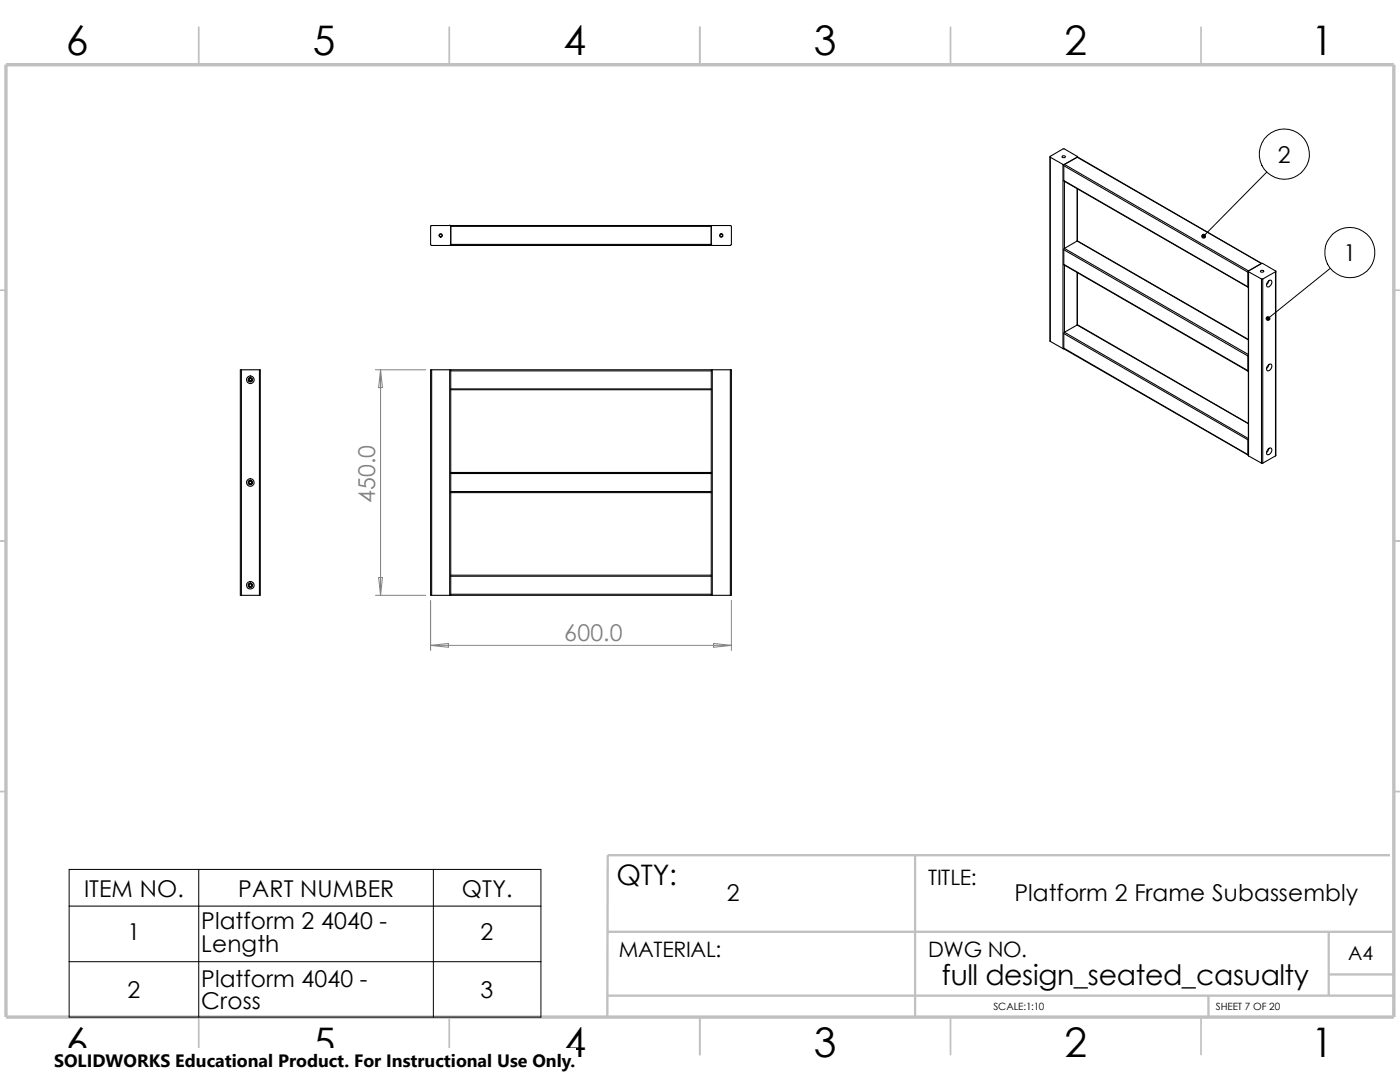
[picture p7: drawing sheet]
<svg xmlns="http://www.w3.org/2000/svg" width="279mm" height="216mm" viewBox="0 0 279 216" stroke-linecap="round" stroke-linejoin="round" font-family="sans-serif">
<g fill="none" stroke="#c0c0c0" stroke-width=".34">
<path d="M39.7 5.4v7.5M89.7 5.4v7.5M139.7 5.4v7.5M189.7 5.4v7.5M239.7 5.4v7.5M-.1 57.9h1.3M278.2 57.9h1.2M-.1 107.9h1.3M278.2 107.9h1.2M-.1 157.9h1.3M278.2 157.9h1.2M39.7 202.9v7.5"/>
<path d="M89.7 202.9v7.5M139.7 202.9v7.5M189.7 202.9v7.5M239.7 202.9v7.5"/>
</g>
<path d="M182.6 170.6v32.3M277.4 170.6h-156.1l-.1 32.3M121.2 198.7h157M121.2 185.9h156.7M241.2 198.7v4.2M265.2 194.4h13M265.2 185.9v12.8" fill="none" stroke="#c0c0c0" stroke-width=".47"/>
<path d="M1.2 12.9h277v190h-277z" fill="none" stroke="#c0c0c0" stroke-width=".68" stroke-linecap="butt"/>
<g fill="none" stroke="#000" stroke-width=".21">
<path d="M209.5 31.3l.1 36.8M209.6 31.4l2.5 1.4M209.6 31.4v36.7M212 31.1a.31 .31 0 0 1 .4 0 .31 .31 0 0 1 .2 .3 .29 .29 0 0 1-.4 .1 .29 .29 0 0 1-.2-.4zM212.1 32.8v36.8M212.1 32.8h.3M212.3 36l36.8 21.3M212.3 33.1v2.9M212.3 33.1l36.7 21.2M212.3 36l36.7 21.2M212.4 36.2v13.4M212.4 32.8l36.8 21.3"/>
<path d="M212.4 32.8l-.1 .3M215 31.4l36.8 21.2M215 37.6v10.5M215 31.4l-2.6 1.4M215 31.4v-.2l-2.7-1.5-2.8 1.5 .1 .2M215 31.3h.1M85.9 45.2l.1 3.7 3.7 .1 .3-.2M89.7 44.9l.3 .3M89.7 45h-3.7v.2M90 45.2v3.6M90 45.2h51.9M90 48.8h51.9"/>
<path d="M141.9 45.2v-.2h-51.9v.2M141.9 48.8v.2h-51.9v-.2M141.9 45.2v3.6M142 45.2v-.2h3.8l.2 .2v3.6l-.2 .2h-3.6l-.3-.2M212.3 52.7l36.8 21.4M212.3 49.8l36.7 21.2M212.3 52.7l36.7 21.3M212.3 49.8v2.9M212.4 49.6l36.7 21.1M212.4 52.9v13.4M212.4 49.6l-.1 .2M215 48.1l34.1 19.6"/>
<path d="M215 54.4v10.5M215 48.1l34.1 19.7M215 48.1l-2.6 1.5M249 57.2l.1 .1M249 54.3v2.9M249.1 54.1l.1 36.9M249.2 54.2l2.6 1.5M249.2 54.2v36.8M249.2 54.1l-.2 .2M249.2 54.1v.1M251.5 54.1a.36 .36 0 0 1 .4-.2 .36 .36 0 0 1 .3 .3l-.1 .1a.32 .32 0 0 1-.4 .1 .32 .32 0 0 1-.2-.3zM251.8 52.6h.2l2.6 1.5v.1"/>
<path d="M251.8 52.6l-2.6 1.5M251.8 55.7v36.7M251.8 55.7h.2M252 55.7v36.7M253 56.3a.44 .44 0 0 1 .3-.4 .44 .44 0 0 1 .5 .2 .85 .85 0 0 1-.9 1.1l-.1-.5zM253.2 56l-.1 .5-.3 .3M254.6 54.2l-2.6 1.5M254.6 54.2v36.8M254.6 54.1v36.9M48.2 73.8h-.2v45h.2M48.2 73.8h3.6M48.2 73.8v45"/>
<path d="M51.8 73.8h.1v45h-.1M51.8 73.8v45M86.1 73.8h-.2v45h.2M86.1 73.8h3.6M86.1 73.8v45M89.7 73.8v45M89.7 73.8h.3M90 74v3.6M90 77.8v16.5M90 74h51.9M90 73.8h51.9M90 77.8h51.9"/>
<path d="M90 77.6h51.9M90 73.8v.2M90 77.6v.2M141.9 73.8v.2M141.9 77.6v.2M141.9 73.8h.3M141.9 74v3.6M141.9 77.8v16.5M142.2 73.8h3.6M142.2 73.8v45M145.8 73.8v45M145.8 73.8h.2v45h-.2"/>
<path d="M209.6 68.1l2.5 1.5M212.1 69.6h.2M212.3 69.5v.1l36.8 21.2M212.3 66.5v3M212.3 66.5l36.7 21.3M212.3 69.5l36.7 21.2M212.4 66.3l36.7 21.2M212.4 66.3l-.1 .2M215 64.9l34.1 19.6zM215 64.9l-2.6 1.4M249 74l.1 .1M249 71v3"/>
<path d="M249.1 70.8l-.1 .2M253.1 72.9a.44 .44 0 0 1 .6-.2 .44 .44 0 0 1 0 .7 .54 .54 0 0 1-.3 .5 .54 .54 0 0 1-.6-.2v-.4zM253.2 72.8l-.4 .7M90 94.5h51.9M90 94.3h51.9M90 98.3h51.9M90 98.1h51.9M90 94.5v3.6M90 98.3v16.5M90 94.3v.2M90 98.1v.2M141.9 94.3v.2"/>
<path d="M141.9 98.1v.2M141.9 94.5v3.6M141.9 98.3v16.5M249 90.7l.1 .1M249 87.8v2.9M249.1 87.6l-.1 .2M249.2 91l2.6 1.4M251.8 92.4h.2M253.1 89.6a.45 .45 0 0 1 .6-.1 .45 .45 0 0 1 0 .7 .57 .57 0 0 1-.3 .5 .57 .57 0 0 1-.6-.1v-.6zM253.2 89.5l-.1 .5-.3 .3M254.6 91l-2.6 1.4M48.2 118.8h3.6"/>
<path d="M86.1 118.8h3.6M89.7 118.8h.3M90 115v3.6M90 115h51.9M90 114.8h51.9M90 118.8h51.9M90 118.6h51.9M90 114.8v.2M90 118.6v.2M141.9 114.8v.2M141.9 118.6v.2M141.9 115v3.6"/>
<path d="M141.9 118.8h.3M142.2 118.8h3.6"/>
<circle cx="87.9" cy="47" r=".26"/>
<circle cx="87.9" cy="47" r=".34"/>
<circle cx="143.9" cy="47" r=".33"/>
<circle cx="143.9" cy="47" r=".25"/>
<circle cx="49.9" cy="75.8" r=".45"/>
<circle cx="49.9" cy="75.8" r=".33"/>
<circle cx="50" cy="75.8" r=".24"/>
<circle cx="50" cy="75.8" r=".76"/>
<circle cx="49.9" cy="96.3" r=".45"/>
<circle cx="49.9" cy="96.3" r=".33"/>
<circle cx="50" cy="96.3" r=".24"/>
<circle cx="50" cy="96.3" r=".74"/>
<circle cx="49.9" cy="116.8" r=".35"/>
<circle cx="50" cy="116.8" r=".46"/>
<circle cx="50" cy="116.8" r=".26"/>
<circle cx="50" cy="116.8" r=".75"/>
</g>
<g fill="none" stroke="#000" stroke-width=".2">
<path d="M252.8 34.3l-12.6 12.8M265.5 53.6l-12.4 9.9M13.8 173.5h94.1v29.4h-94.1zM39.7 173.5v29.4M86.5 173.5v29.4M13.8 180.8h94.1M13.8 191.9h94.1"/>
<circle cx="256.3" cy="30.7" r="5"/>
<circle cx="269.4" cy="50.4" r="5"/>
</g>
<path d="M74.9 73.8h10.1M75.9 73.8v45M75.9 73.8l.4 3.5h-.7zM74.9 118.8h10.1M75.6 115.2h.7l-.4 3.6zM85.9 119.8v10M146 119.8v10M85.9 128.8h60.1M85.9 128.8l3.6-.4v.8zM142.4 128.4l3.6 .4-3.6 .4z" fill="none" stroke="#808080" stroke-width=".2"/>
<g fill="#000" stroke="#000" stroke-width=".2">
<circle cx="240.2" cy="47.1" r=".39"/>
<circle cx="253.1" cy="63.6" r=".38"/>
</g>
<path d="M10.8 209.2h104.1v6.7h-104.1z" fill="#fff"/>
<g font-size="8.1">
<text x="13.2" y="10.9">6</text>
<text x="62.4" y="10.9">5</text>
<text x="112.4" y="10.9">4</text>
<text x="162.4" y="10.9">3</text>
<text x="212.4" y="10.9">2</text>
<text x="261.7" y="10.9">1</text>
<text x="13.2" y="210.9">6</text>
<text x="62.4" y="210.9">5</text>
<text x="112.4" y="210.9">4</text>
<text x="162.4" y="210.9">3</text>
<text x="212.4" y="210.9">2</text>
<text x="261.7" y="210.9">1</text>
</g>
<g font-size="5.6">
<text x="123" y="176.7">QTY:</text>
<text x="188" y="196.5">full design_seated_casualty</text>
</g>
<g font-size="4.6">
<text x="255" y="32.5">2</text>
<text x="268.1" y="52.1">1</text>
<text x="16.8" y="178.9">ITEM NO.</text>
<text x="47.6" y="178.9">PART NUMBER</text>
<text x="92.2" y="178.9">QTY.</text>
<text x="145" y="179.8">2</text>
<text x="202.5" y="179.8">Platform 2 Frame Subassembly</text>
<text x="40.2" y="185.4">Platform 2 4040 -</text>
<text x="25.4" y="187.7">1</text>
<text x="40.2" y="189.9">Length</text>
<text x="95.9" y="187.7">2</text>
<text x="40.2" y="196.9">Platform 4040 -</text>
<text x="25.4" y="199.2">2</text>
<text x="40.2" y="201.4">Cross</text>
<text x="95.9" y="199.2">3</text>
</g>
<g font-size="4.6" fill="#808080">
<text x="74.8" y="100.4" transform="rotate(-90 74.8 100.4)">450.0</text>
<text x="112.6" y="127.8">600.0</text>
</g>
<g font-size="4.2">
<text x="185.2" y="176.7">TITLE:</text>
<text x="123.5" y="191">MATERIAL:</text>
<text x="185.2" y="191">DWG NO.</text>
</g>
<text font-size="3.9" x="269.1" y="191.5">A4</text>
<text font-size="3.6" x="10.8" y="213">SOLIDWORKS Educational Product. For Instructional Use Only.</text>
<g font-size="2">
<text x="198.2" y="201.6">SCALE:1:10</text>
<text x="242.7" y="201.6">SHEET 7 OF 20</text>
</g>
</svg>
